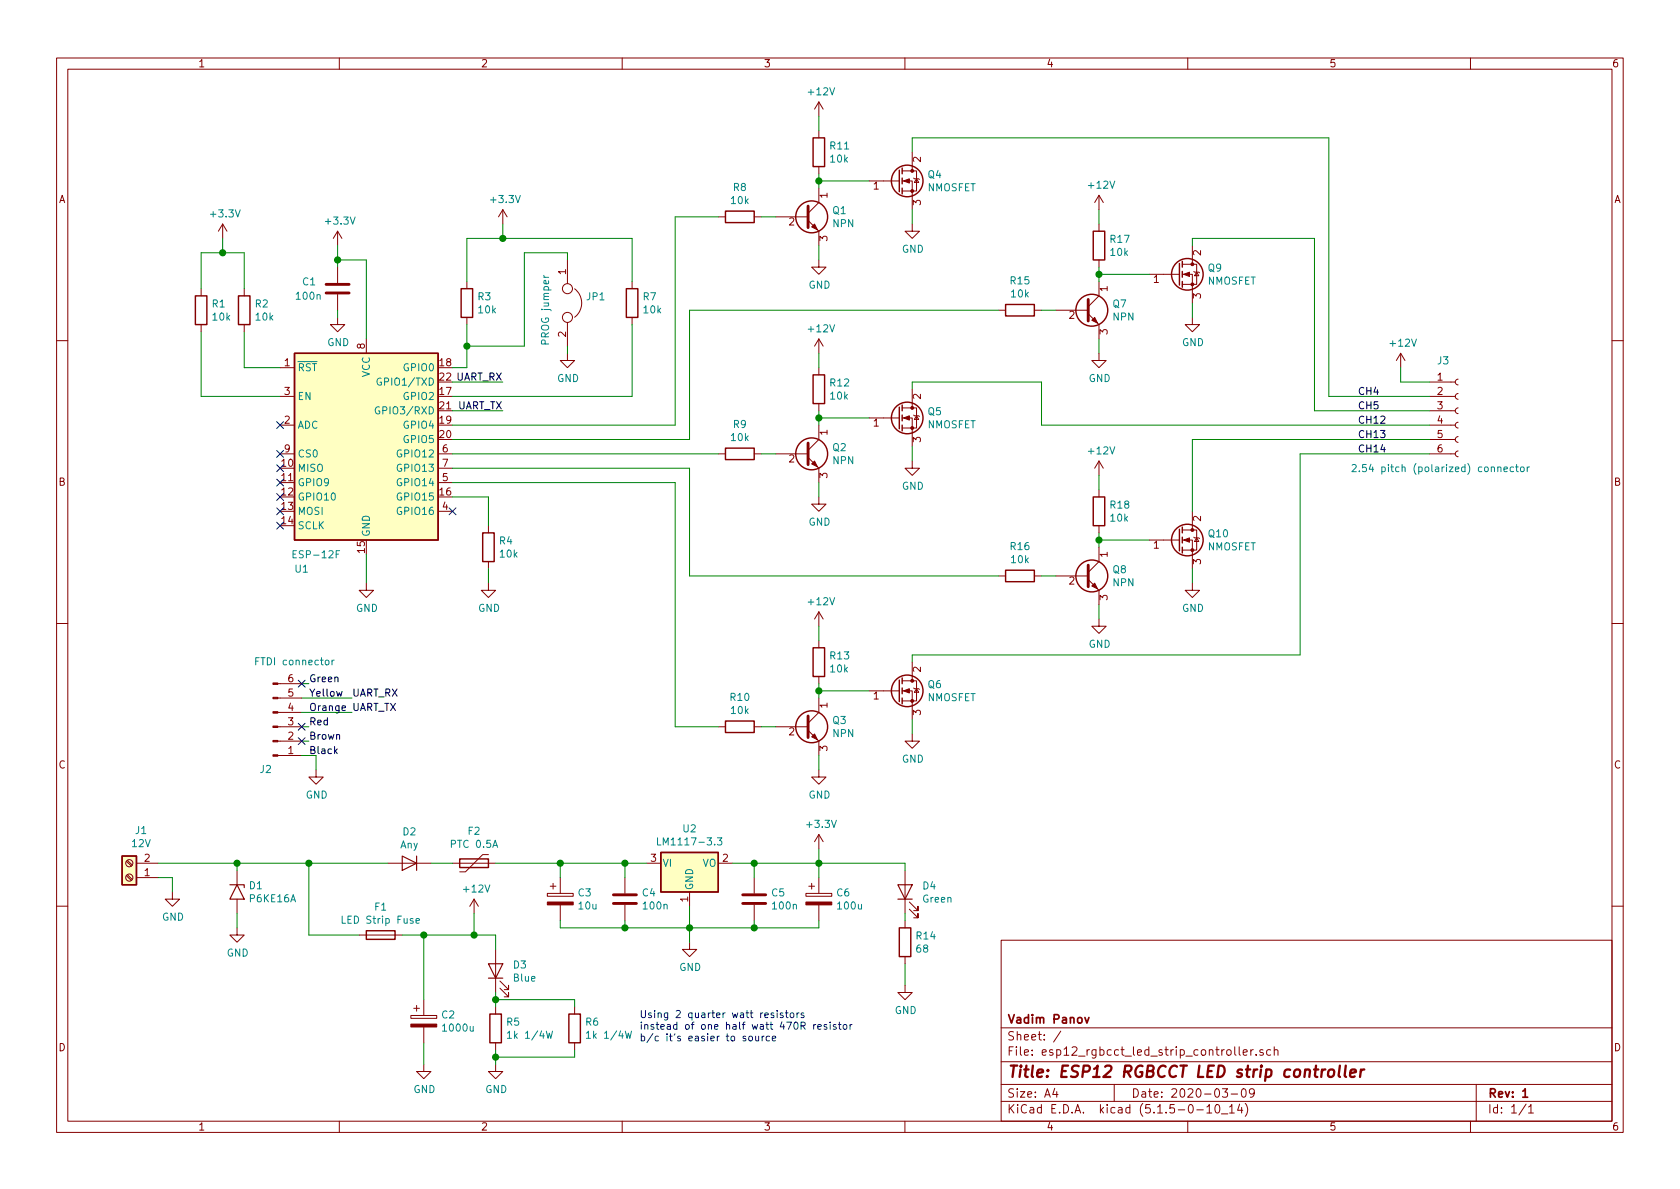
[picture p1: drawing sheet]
EESchema Schematic File Version 4
EELAYER 30 0
EELAYER END
$Descr A4 11693 8268
encoding utf-8
Sheet 1 1
Title "ESP12 RGBCCT LED strip controller"
Date "2020-03-09"
Rev "1"
Comp "Vadim Panov"
Comment1 ""
Comment2 ""
Comment3 ""
Comment4 ""
$EndDescr
$Comp
L RF_Module:ESP-12F U1
U 1 1
P 2550 3150
F 0 "U1" H 2100 2350 50  0000 C CNN
F 1 "ESP-12F" H 2200 2450 50  0000 C CNN
F 2 "RF_Module:ESP-12E" H 2550 3150 50  0001 C CNN
F 3 "http://wiki.ai-thinker.com/_media/esp8266/esp8266_series_modules_user_manual_v1.1.pdf" H 2200 3250 50  0001 C CNN
	1    2550 3150
	1    0    0    -1  
$EndComp
$Comp
L Regulator_Linear:LM1117-3.3 U2
U 1 1
P 4800 6000
F 0 "U2" H 4800 6242 50  0000 C CNN
F 1 "LM1117-3.3" H 4800 6151 50  0000 C CNN
F 2 "" H 4800 6000 50  0001 C CNN
F 3 "http://www.ti.com/lit/ds/symlink/lm1117.pdf" H 4800 6000 50  0001 C CNN
	1    4800 6000
	1    0    0    -1  
$EndComp
$Comp
L Device:Fuse F1
U 1 1
P 2650 6500
F 0 "F1" V 2453 6500 50  0000 C CNN
F 1 "LED Strip Fuse" V 2544 6500 50  0000 C CNN
F 2 "" V 2580 6500 50  0001 C CNN
F 3 "~" H 2650 6500 50  0001 C CNN
	1    2650 6500
	0    1    1    0   
$EndComp
$Comp
L Device:Polyfuse F2
U 1 1
P 3300 6000
F 0 "F2" V 3075 6000 50  0000 C CNN
F 1 "PTC 0.5A" V 3166 6000 50  0000 C CNN
F 2 "" H 3350 5800 50  0001 L CNN
F 3 "~" H 3300 6000 50  0001 C CNN
	1    3300 6000
	0    1    1    0   
$EndComp
$Comp
L Diode:1.5KExxA D1
U 1 1
P 1650 6200
F 0 "D1" V 1604 6279 50  0000 L CNN
F 1 "P6KE16A" V 1695 6279 50  0000 L CNN
F 2 "Diode_THT:D_DO-201AE_P15.24mm_Horizontal" H 1650 6000 50  0001 C CNN
F 3 "https://www.vishay.com/docs/88301/15ke.pdf" H 1600 6200 50  0001 C CNN
	1    1650 6200
	0    1    1    0   
$EndComp
$Comp
L Device:Q_NMOS_GDS Q4
U 1 1
P 6250 1250
F 0 "Q4" H 6454 1296 50  0000 L CNN
F 1 "NMOSFET" H 6454 1205 50  0000 L CNN
F 2 "" H 6450 1350 50  0001 C CNN
F 3 "~" H 6250 1250 50  0001 C CNN
	1    6250 1250
	1    0    0    -1  
$EndComp
$Comp
L Device:R R3
U 1 1
P 3250 2100
F 0 "R3" H 3320 2146 50  0000 L CNN
F 1 "10k" H 3320 2055 50  0000 L CNN
F 2 "" V 3180 2100 50  0001 C CNN
F 3 "~" H 3250 2100 50  0001 C CNN
	1    3250 2100
	1    0    0    -1  
$EndComp
$Comp
L Connector:Conn_01x06_Female J3
U 1 1
P 10150 2850
F 0 "J3" H 10000 3200 50  0000 L CNN
F 1 "2.54 pitch (polarized) connector" H 9400 2450 50  0000 L CNN
F 2 "" H 10150 2850 50  0001 C CNN
F 3 "~" H 10150 2850 50  0001 C CNN
	1    10150 2850
	1    0    0    -1  
$EndComp
$Comp
L Connector:Conn_01x06_Male J2
U 1 1
P 1900 5050
F 0 "J2" H 1850 5350 50  0000 C CNN
F 1 "FTDI connector" H 2050 4600 50  0000 C CNN
F 2 "" H 1900 5050 50  0001 C CNN
F 3 "~" H 1900 5050 50  0001 C CNN
	1    1900 5050
	1    0    0    1   
$EndComp
$Comp
L power:+3.3V #PWR012
U 1 1
P 3500 1550
F 0 "#PWR012" H 3500 1400 50  0001 C CNN
F 1 "+3.3V" H 3515 1723 50  0000 C CNN
F 2 "" H 3500 1550 50  0001 C CNN
F 3 "" H 3500 1550 50  0001 C CNN
	1    3500 1550
	1    0    0    -1  
$EndComp
Wire Wire Line
	3250 1950 3250 1650
$Comp
L power:GND #PWR013
U 1 1
P 3950 2450
F 0 "#PWR013" H 3950 2200 50  0001 C CNN
F 1 "GND" H 3955 2277 50  0000 C CNN
F 2 "" H 3950 2450 50  0001 C CNN
F 3 "" H 3950 2450 50  0001 C CNN
	1    3950 2450
	1    0    0    -1  
$EndComp
$Comp
L Device:R R7
U 1 1
P 4400 2100
F 0 "R7" H 4470 2146 50  0000 L CNN
F 1 "10k" H 4470 2055 50  0000 L CNN
F 2 "" V 4330 2100 50  0001 C CNN
F 3 "~" H 4400 2100 50  0001 C CNN
	1    4400 2100
	1    0    0    -1  
$EndComp
Wire Wire Line
	3150 2550 3250 2550
Wire Wire Line
	3150 2750 4400 2750
Wire Wire Line
	4400 2750 4400 2250
Wire Wire Line
	3500 1650 3250 1650
$Comp
L Device:R R2
U 1 1
P 1700 2150
F 0 "R2" H 1770 2196 50  0000 L CNN
F 1 "10k" H 1770 2105 50  0000 L CNN
F 2 "" V 1630 2150 50  0001 C CNN
F 3 "~" H 1700 2150 50  0001 C CNN
	1    1700 2150
	1    0    0    -1  
$EndComp
$Comp
L Device:R R1
U 1 1
P 1400 2150
F 0 "R1" H 1470 2196 50  0000 L CNN
F 1 "10k" H 1470 2105 50  0000 L CNN
F 2 "" V 1330 2150 50  0001 C CNN
F 3 "~" H 1400 2150 50  0001 C CNN
	1    1400 2150
	1    0    0    -1  
$EndComp
Wire Wire Line
	1950 2750 1400 2750
Wire Wire Line
	1400 2750 1400 2300
Wire Wire Line
	1950 2550 1700 2550
Wire Wire Line
	1700 2550 1700 2300
$Comp
L power:+3.3V #PWR02
U 1 1
P 1550 1650
F 0 "#PWR02" H 1550 1500 50  0001 C CNN
F 1 "+3.3V" H 1565 1823 50  0000 C CNN
F 2 "" H 1550 1650 50  0001 C CNN
F 3 "" H 1550 1650 50  0001 C CNN
	1    1550 1650
	1    0    0    -1  
$EndComp
Wire Wire Line
	1400 2000 1400 1750
Wire Wire Line
	1400 1750 1550 1750
Wire Wire Line
	1550 1750 1550 1650
Wire Wire Line
	1700 2000 1700 1750
Wire Wire Line
	1700 1750 1550 1750
Connection ~ 1550 1750
$Comp
L power:GND #PWR07
U 1 1
P 2550 4050
F 0 "#PWR07" H 2550 3800 50  0001 C CNN
F 1 "GND" H 2555 3877 50  0000 C CNN
F 2 "" H 2550 4050 50  0001 C CNN
F 3 "" H 2550 4050 50  0001 C CNN
	1    2550 4050
	1    0    0    -1  
$EndComp
$Comp
L power:+3.3V #PWR021
U 1 1
P 5700 5900
F 0 "#PWR021" H 5700 5750 50  0001 C CNN
F 1 "+3.3V" H 5715 6073 50  0000 C CNN
F 2 "" H 5700 5900 50  0001 C CNN
F 3 "" H 5700 5900 50  0001 C CNN
	1    5700 5900
	1    0    0    -1  
$EndComp
$Comp
L power:GND #PWR014
U 1 1
P 4800 6550
F 0 "#PWR014" H 4800 6300 50  0001 C CNN
F 1 "GND" H 4805 6377 50  0000 C CNN
F 2 "" H 4800 6550 50  0001 C CNN
F 3 "" H 4800 6550 50  0001 C CNN
	1    4800 6550
	1    0    0    -1  
$EndComp
$Comp
L Device:D D2
U 1 1
P 2850 6000
F 0 "D2" H 2850 5784 50  0000 C CNN
F 1 "Any" H 2850 5875 50  0000 C CNN
F 2 "" H 2850 6000 50  0001 C CNN
F 3 "~" H 2850 6000 50  0001 C CNN
	1    2850 6000
	-1   0    0    1   
$EndComp
$Comp
L Device:R R4
U 1 1
P 3400 3800
F 0 "R4" H 3470 3846 50  0000 L CNN
F 1 "10k" H 3470 3755 50  0000 L CNN
F 2 "" V 3330 3800 50  0001 C CNN
F 3 "~" H 3400 3800 50  0001 C CNN
	1    3400 3800
	1    0    0    -1  
$EndComp
Wire Wire Line
	3150 3450 3400 3450
Wire Wire Line
	3400 3450 3400 3650
Wire Wire Line
	3400 4050 3400 3950
$Comp
L Connector:Screw_Terminal_01x02 J1
U 1 1
P 900 6100
F 0 "J1" H 818 5775 50  0000 C CNN
F 1 "12V" H 818 5866 50  0000 C CNN
F 2 "" H 900 6100 50  0001 C CNN
F 3 "~" H 900 6100 50  0001 C CNN
	1    900  6100
	-1   0    0    1   
$EndComp
$Comp
L power:GND #PWR01
U 1 1
P 1200 6200
F 0 "#PWR01" H 1200 5950 50  0001 C CNN
F 1 "GND" H 1205 6027 50  0000 C CNN
F 2 "" H 1200 6200 50  0001 C CNN
F 3 "" H 1200 6200 50  0001 C CNN
	1    1200 6200
	1    0    0    -1  
$EndComp
Wire Wire Line
	1100 6100 1200 6100
Wire Wire Line
	1200 6100 1200 6200
Wire Wire Line
	1650 6000 1650 6050
$Comp
L power:GND #PWR03
U 1 1
P 1650 6450
F 0 "#PWR03" H 1650 6200 50  0001 C CNN
F 1 "GND" H 1655 6277 50  0000 C CNN
F 2 "" H 1650 6450 50  0001 C CNN
F 3 "" H 1650 6450 50  0001 C CNN
	1    1650 6450
	1    0    0    -1  
$EndComp
Wire Wire Line
	1650 6000 2150 6000
Connection ~ 1650 6000
Wire Wire Line
	1650 6350 1650 6450
Wire Wire Line
	2550 4050 2550 3850
$Comp
L power:GND #PWR010
U 1 1
P 3400 4050
F 0 "#PWR010" H 3400 3800 50  0001 C CNN
F 1 "GND" H 3405 3877 50  0000 C CNN
F 2 "" H 3400 4050 50  0001 C CNN
F 3 "" H 3400 4050 50  0001 C CNN
	1    3400 4050
	1    0    0    -1  
$EndComp
Wire Wire Line
	3500 1550 3500 1650
Wire Wire Line
	3500 1650 4400 1650
Wire Wire Line
	4400 1650 4400 1950
Connection ~ 3500 1650
$Comp
L Device:C C1
U 1 1
P 2350 2000
F 0 "C1" H 2100 2050 50  0000 L CNN
F 1 "100n" H 2050 1950 50  0000 L CNN
F 2 "" H 2388 1850 50  0001 C CNN
F 3 "~" H 2350 2000 50  0001 C CNN
	1    2350 2000
	1    0    0    -1  
$EndComp
$Comp
L Device:CP C3
U 1 1
P 3900 6250
F 0 "C3" H 4018 6296 50  0000 L CNN
F 1 "10u" H 4018 6205 50  0000 L CNN
F 2 "" H 3938 6100 50  0001 C CNN
F 3 "~" H 3900 6250 50  0001 C CNN
	1    3900 6250
	1    0    0    -1  
$EndComp
$Comp
L power:+3.3V #PWR05
U 1 1
P 2350 1700
F 0 "#PWR05" H 2350 1550 50  0001 C CNN
F 1 "+3.3V" H 2365 1873 50  0000 C CNN
F 2 "" H 2350 1700 50  0001 C CNN
F 3 "" H 2350 1700 50  0001 C CNN
	1    2350 1700
	1    0    0    -1  
$EndComp
$Comp
L power:GND #PWR06
U 1 1
P 2350 2200
F 0 "#PWR06" H 2350 1950 50  0001 C CNN
F 1 "GND" H 2355 2027 50  0000 C CNN
F 2 "" H 2350 2200 50  0001 C CNN
F 3 "" H 2350 2200 50  0001 C CNN
	1    2350 2200
	1    0    0    -1  
$EndComp
Wire Wire Line
	2350 1800 2550 1800
Wire Wire Line
	2550 1800 2550 2350
Wire Wire Line
	2350 1700 2350 1800
Wire Wire Line
	2350 1800 2350 1850
Connection ~ 2350 1800
Wire Wire Line
	2350 2150 2350 2200
$Comp
L Device:CP C6
U 1 1
P 5700 6250
F 0 "C6" H 5818 6296 50  0000 L CNN
F 1 "100u" H 5818 6205 50  0000 L CNN
F 2 "" H 5738 6100 50  0001 C CNN
F 3 "~" H 5700 6250 50  0001 C CNN
	1    5700 6250
	1    0    0    -1  
$EndComp
Wire Wire Line
	3450 6000 3900 6000
Wire Wire Line
	3900 6100 3900 6000
Connection ~ 3900 6000
Wire Wire Line
	3900 6000 4350 6000
Wire Wire Line
	3000 6000 3150 6000
Wire Wire Line
	5100 6000 5250 6000
Wire Wire Line
	5700 6000 5700 6100
Wire Wire Line
	5700 5900 5700 6000
Connection ~ 5700 6000
Wire Wire Line
	3900 6400 3900 6450
Wire Wire Line
	3900 6450 4350 6450
Wire Wire Line
	5700 6450 5700 6400
Wire Wire Line
	4800 6300 4800 6450
Connection ~ 4800 6450
Wire Wire Line
	4800 6450 5250 6450
Wire Wire Line
	4800 6550 4800 6450
Wire Wire Line
	2500 6500 2150 6500
Wire Wire Line
	2150 6500 2150 6000
Connection ~ 2150 6000
Wire Wire Line
	2150 6000 2700 6000
$Comp
L power:+12V #PWR09
U 1 1
P 3300 6350
F 0 "#PWR09" H 3300 6200 50  0001 C CNN
F 1 "+12V" H 3315 6523 50  0000 C CNN
F 2 "" H 3300 6350 50  0001 C CNN
F 3 "" H 3300 6350 50  0001 C CNN
	1    3300 6350
	1    0    0    -1  
$EndComp
$Comp
L Device:R R11
U 1 1
P 5700 1050
F 0 "R11" H 5770 1096 50  0000 L CNN
F 1 "10k" H 5770 1005 50  0000 L CNN
F 2 "" V 5630 1050 50  0001 C CNN
F 3 "~" H 5700 1050 50  0001 C CNN
	1    5700 1050
	1    0    0    -1  
$EndComp
$Comp
L Device:R R8
U 1 1
P 5150 1500
F 0 "R8" V 4943 1500 50  0000 C CNN
F 1 "10k" V 5034 1500 50  0000 C CNN
F 2 "" V 5080 1500 50  0001 C CNN
F 3 "~" H 5150 1500 50  0001 C CNN
	1    5150 1500
	0    1    1    0   
$EndComp
Wire Wire Line
	5300 1500 5400 1500
$Comp
L power:GND #PWR016
U 1 1
P 5700 1800
F 0 "#PWR016" H 5700 1550 50  0001 C CNN
F 1 "GND" H 5705 1627 50  0000 C CNN
F 2 "" H 5700 1800 50  0001 C CNN
F 3 "" H 5700 1800 50  0001 C CNN
	1    5700 1800
	1    0    0    -1  
$EndComp
$Comp
L power:+12V #PWR015
U 1 1
P 5700 800
F 0 "#PWR015" H 5700 650 50  0001 C CNN
F 1 "+12V" H 5715 973 50  0000 C CNN
F 2 "" H 5700 800 50  0001 C CNN
F 3 "" H 5700 800 50  0001 C CNN
	1    5700 800 
	1    0    0    -1  
$EndComp
Wire Wire Line
	5700 800  5700 900 
Wire Wire Line
	5700 1200 5700 1250
Wire Wire Line
	6050 1250 5700 1250
Connection ~ 5700 1250
Wire Wire Line
	5700 1250 5700 1300
$Comp
L power:GND #PWR023
U 1 1
P 6350 1550
F 0 "#PWR023" H 6350 1300 50  0001 C CNN
F 1 "GND" H 6355 1377 50  0000 C CNN
F 2 "" H 6350 1550 50  0001 C CNN
F 3 "" H 6350 1550 50  0001 C CNN
	1    6350 1550
	1    0    0    -1  
$EndComp
Wire Wire Line
	6350 1450 6350 1550
Wire Wire Line
	5700 1700 5700 1800
$Comp
L power:GND #PWR04
U 1 1
P 2200 5350
F 0 "#PWR04" H 2200 5100 50  0001 C CNN
F 1 "GND" H 2205 5177 50  0000 C CNN
F 2 "" H 2200 5350 50  0001 C CNN
F 3 "" H 2200 5350 50  0001 C CNN
	1    2200 5350
	1    0    0    -1  
$EndComp
Wire Wire Line
	2100 5250 2200 5250
Wire Wire Line
	2200 5250 2200 5350
Text Label 2150 5250 0    50   ~ 0
Black
Text Label 2150 5150 0    50   ~ 0
Brown
Text Label 2150 5050 0    50   ~ 0
Red
Text Label 2150 4950 0    50   ~ 0
Orange
Text Label 2150 4850 0    50   ~ 0
Yellow
Text Label 2150 4750 0    50   ~ 0
Green
Wire Wire Line
	2100 4950 2450 4950
Text Label 2450 4950 0    50   ~ 0
UART_TX
Wire Wire Line
	2100 4850 2450 4850
Text Label 2450 4850 0    50   ~ 0
UART_RX
Wire Wire Line
	2150 5050 2100 5050
Wire Wire Line
	2150 4750 2100 4750
Wire Wire Line
	3150 2850 3500 2850
Text Label 3500 2650 2    50   ~ 0
UART_RX
Text Label 3500 2850 2    50   ~ 0
UART_TX
Wire Wire Line
	3500 2650 3150 2650
$Comp
L Device:Q_NMOS_GDS Q5
U 1 1
P 6250 2900
F 0 "Q5" H 6454 2946 50  0000 L CNN
F 1 "NMOSFET" H 6454 2855 50  0000 L CNN
F 2 "" H 6450 3000 50  0001 C CNN
F 3 "~" H 6250 2900 50  0001 C CNN
	1    6250 2900
	1    0    0    -1  
$EndComp
$Comp
L Device:R R12
U 1 1
P 5700 2700
F 0 "R12" H 5770 2746 50  0000 L CNN
F 1 "10k" H 5770 2655 50  0000 L CNN
F 2 "" V 5630 2700 50  0001 C CNN
F 3 "~" H 5700 2700 50  0001 C CNN
	1    5700 2700
	1    0    0    -1  
$EndComp
$Comp
L Device:R R9
U 1 1
P 5150 3150
F 0 "R9" V 4943 3150 50  0000 C CNN
F 1 "10k" V 5034 3150 50  0000 C CNN
F 2 "" V 5080 3150 50  0001 C CNN
F 3 "~" H 5150 3150 50  0001 C CNN
	1    5150 3150
	0    1    1    0   
$EndComp
Wire Wire Line
	5300 3150 5400 3150
$Comp
L power:GND #PWR018
U 1 1
P 5700 3450
F 0 "#PWR018" H 5700 3200 50  0001 C CNN
F 1 "GND" H 5705 3277 50  0000 C CNN
F 2 "" H 5700 3450 50  0001 C CNN
F 3 "" H 5700 3450 50  0001 C CNN
	1    5700 3450
	1    0    0    -1  
$EndComp
$Comp
L power:+12V #PWR017
U 1 1
P 5700 2450
F 0 "#PWR017" H 5700 2300 50  0001 C CNN
F 1 "+12V" H 5715 2623 50  0000 C CNN
F 2 "" H 5700 2450 50  0001 C CNN
F 3 "" H 5700 2450 50  0001 C CNN
	1    5700 2450
	1    0    0    -1  
$EndComp
Wire Wire Line
	5700 2450 5700 2550
Wire Wire Line
	5700 2850 5700 2900
Wire Wire Line
	6050 2900 5700 2900
Connection ~ 5700 2900
Wire Wire Line
	5700 2900 5700 2950
$Comp
L power:GND #PWR024
U 1 1
P 6350 3200
F 0 "#PWR024" H 6350 2950 50  0001 C CNN
F 1 "GND" H 6355 3027 50  0000 C CNN
F 2 "" H 6350 3200 50  0001 C CNN
F 3 "" H 6350 3200 50  0001 C CNN
	1    6350 3200
	1    0    0    -1  
$EndComp
Wire Wire Line
	6350 3100 6350 3200
Wire Wire Line
	5700 3350 5700 3450
$Comp
L Device:Q_NMOS_GDS Q6
U 1 1
P 6250 4800
F 0 "Q6" H 6454 4846 50  0000 L CNN
F 1 "NMOSFET" H 6454 4755 50  0000 L CNN
F 2 "" H 6450 4900 50  0001 C CNN
F 3 "~" H 6250 4800 50  0001 C CNN
	1    6250 4800
	1    0    0    -1  
$EndComp
$Comp
L Device:R R13
U 1 1
P 5700 4600
F 0 "R13" H 5770 4646 50  0000 L CNN
F 1 "10k" H 5770 4555 50  0000 L CNN
F 2 "" V 5630 4600 50  0001 C CNN
F 3 "~" H 5700 4600 50  0001 C CNN
	1    5700 4600
	1    0    0    -1  
$EndComp
$Comp
L Device:R R10
U 1 1
P 5150 5050
F 0 "R10" V 4943 5050 50  0000 C CNN
F 1 "10k" V 5034 5050 50  0000 C CNN
F 2 "" V 5080 5050 50  0001 C CNN
F 3 "~" H 5150 5050 50  0001 C CNN
	1    5150 5050
	0    1    1    0   
$EndComp
Wire Wire Line
	5300 5050 5400 5050
$Comp
L power:GND #PWR020
U 1 1
P 5700 5350
F 0 "#PWR020" H 5700 5100 50  0001 C CNN
F 1 "GND" H 5705 5177 50  0000 C CNN
F 2 "" H 5700 5350 50  0001 C CNN
F 3 "" H 5700 5350 50  0001 C CNN
	1    5700 5350
	1    0    0    -1  
$EndComp
$Comp
L power:+12V #PWR019
U 1 1
P 5700 4350
F 0 "#PWR019" H 5700 4200 50  0001 C CNN
F 1 "+12V" H 5715 4523 50  0000 C CNN
F 2 "" H 5700 4350 50  0001 C CNN
F 3 "" H 5700 4350 50  0001 C CNN
	1    5700 4350
	1    0    0    -1  
$EndComp
Wire Wire Line
	5700 4350 5700 4450
Wire Wire Line
	5700 4750 5700 4800
Wire Wire Line
	6050 4800 5700 4800
Connection ~ 5700 4800
Wire Wire Line
	5700 4800 5700 4850
$Comp
L power:GND #PWR025
U 1 1
P 6350 5100
F 0 "#PWR025" H 6350 4850 50  0001 C CNN
F 1 "GND" H 6355 4927 50  0000 C CNN
F 2 "" H 6350 5100 50  0001 C CNN
F 3 "" H 6350 5100 50  0001 C CNN
	1    6350 5100
	1    0    0    -1  
$EndComp
Wire Wire Line
	6350 5000 6350 5100
Wire Wire Line
	5700 5250 5700 5350
$Comp
L Device:Q_NMOS_GDS Q9
U 1 1
P 8200 1900
F 0 "Q9" H 8404 1946 50  0000 L CNN
F 1 "NMOSFET" H 8404 1855 50  0000 L CNN
F 2 "" H 8400 2000 50  0001 C CNN
F 3 "~" H 8200 1900 50  0001 C CNN
	1    8200 1900
	1    0    0    -1  
$EndComp
$Comp
L Device:R R17
U 1 1
P 7650 1700
F 0 "R17" H 7720 1746 50  0000 L CNN
F 1 "10k" H 7720 1655 50  0000 L CNN
F 2 "" V 7580 1700 50  0001 C CNN
F 3 "~" H 7650 1700 50  0001 C CNN
	1    7650 1700
	1    0    0    -1  
$EndComp
$Comp
L Device:R R15
U 1 1
P 7100 2150
F 0 "R15" V 6893 2150 50  0000 C CNN
F 1 "10k" V 6984 2150 50  0000 C CNN
F 2 "" V 7030 2150 50  0001 C CNN
F 3 "~" H 7100 2150 50  0001 C CNN
	1    7100 2150
	0    1    1    0   
$EndComp
Wire Wire Line
	7250 2150 7350 2150
$Comp
L power:GND #PWR027
U 1 1
P 7650 2450
F 0 "#PWR027" H 7650 2200 50  0001 C CNN
F 1 "GND" H 7655 2277 50  0000 C CNN
F 2 "" H 7650 2450 50  0001 C CNN
F 3 "" H 7650 2450 50  0001 C CNN
	1    7650 2450
	1    0    0    -1  
$EndComp
$Comp
L power:+12V #PWR026
U 1 1
P 7650 1450
F 0 "#PWR026" H 7650 1300 50  0001 C CNN
F 1 "+12V" H 7665 1623 50  0000 C CNN
F 2 "" H 7650 1450 50  0001 C CNN
F 3 "" H 7650 1450 50  0001 C CNN
	1    7650 1450
	1    0    0    -1  
$EndComp
Wire Wire Line
	7650 1450 7650 1550
Wire Wire Line
	7650 1850 7650 1900
Wire Wire Line
	8000 1900 7650 1900
Connection ~ 7650 1900
Wire Wire Line
	7650 1900 7650 1950
$Comp
L power:GND #PWR030
U 1 1
P 8300 2200
F 0 "#PWR030" H 8300 1950 50  0001 C CNN
F 1 "GND" H 8305 2027 50  0000 C CNN
F 2 "" H 8300 2200 50  0001 C CNN
F 3 "" H 8300 2200 50  0001 C CNN
	1    8300 2200
	1    0    0    -1  
$EndComp
Wire Wire Line
	8300 2100 8300 2200
Wire Wire Line
	7650 2350 7650 2450
$Comp
L Device:Q_NMOS_GDS Q10
U 1 1
P 8200 3750
F 0 "Q10" H 8404 3796 50  0000 L CNN
F 1 "NMOSFET" H 8404 3705 50  0000 L CNN
F 2 "" H 8400 3850 50  0001 C CNN
F 3 "~" H 8200 3750 50  0001 C CNN
	1    8200 3750
	1    0    0    -1  
$EndComp
$Comp
L Device:R R18
U 1 1
P 7650 3550
F 0 "R18" H 7720 3596 50  0000 L CNN
F 1 "10k" H 7720 3505 50  0000 L CNN
F 2 "" V 7580 3550 50  0001 C CNN
F 3 "~" H 7650 3550 50  0001 C CNN
	1    7650 3550
	1    0    0    -1  
$EndComp
$Comp
L Device:R R16
U 1 1
P 7100 4000
F 0 "R16" V 6893 4000 50  0000 C CNN
F 1 "10k" V 6984 4000 50  0000 C CNN
F 2 "" V 7030 4000 50  0001 C CNN
F 3 "~" H 7100 4000 50  0001 C CNN
	1    7100 4000
	0    1    1    0   
$EndComp
Wire Wire Line
	7250 4000 7350 4000
$Comp
L power:GND #PWR029
U 1 1
P 7650 4300
F 0 "#PWR029" H 7650 4050 50  0001 C CNN
F 1 "GND" H 7655 4127 50  0000 C CNN
F 2 "" H 7650 4300 50  0001 C CNN
F 3 "" H 7650 4300 50  0001 C CNN
	1    7650 4300
	1    0    0    -1  
$EndComp
$Comp
L power:+12V #PWR028
U 1 1
P 7650 3300
F 0 "#PWR028" H 7650 3150 50  0001 C CNN
F 1 "+12V" H 7665 3473 50  0000 C CNN
F 2 "" H 7650 3300 50  0001 C CNN
F 3 "" H 7650 3300 50  0001 C CNN
	1    7650 3300
	1    0    0    -1  
$EndComp
Wire Wire Line
	7650 3300 7650 3400
Wire Wire Line
	7650 3700 7650 3750
Wire Wire Line
	8000 3750 7650 3750
Connection ~ 7650 3750
Wire Wire Line
	7650 3750 7650 3800
$Comp
L power:GND #PWR031
U 1 1
P 8300 4050
F 0 "#PWR031" H 8300 3800 50  0001 C CNN
F 1 "GND" H 8305 3877 50  0000 C CNN
F 2 "" H 8300 4050 50  0001 C CNN
F 3 "" H 8300 4050 50  0001 C CNN
	1    8300 4050
	1    0    0    -1  
$EndComp
Wire Wire Line
	8300 3950 8300 4050
Wire Wire Line
	7650 4200 7650 4300
Wire Wire Line
	3150 2950 4700 2950
Wire Wire Line
	4700 2950 4700 1500
Wire Wire Line
	4700 1500 5000 1500
Wire Wire Line
	3150 3050 4800 3050
Wire Wire Line
	4800 3050 4800 2150
Wire Wire Line
	4800 2150 6950 2150
Wire Wire Line
	5000 3150 3150 3150
Wire Wire Line
	3150 3250 4800 3250
Wire Wire Line
	4800 4000 6950 4000
Wire Wire Line
	3150 3350 4700 3350
Wire Wire Line
	4700 3350 4700 5050
Wire Wire Line
	4700 5050 5000 5050
Wire Wire Line
	4800 3250 4800 4000
$Comp
L power:+12V #PWR032
U 1 1
P 9750 2550
F 0 "#PWR032" H 9750 2400 50  0001 C CNN
F 1 "+12V" H 9765 2723 50  0000 C CNN
F 2 "" H 9750 2550 50  0001 C CNN
F 3 "" H 9750 2550 50  0001 C CNN
	1    9750 2550
	1    0    0    -1  
$EndComp
Wire Wire Line
	6350 1050 6350 950 
Wire Wire Line
	6350 950  9250 950 
Wire Wire Line
	9250 950  9250 2750
Wire Wire Line
	8300 1700 8300 1650
Wire Wire Line
	8300 1650 9150 1650
Wire Wire Line
	9150 1650 9150 2850
Wire Wire Line
	6350 2700 6350 2650
Wire Wire Line
	6350 2650 7250 2650
Wire Wire Line
	7250 2650 7250 2950
Wire Wire Line
	8300 3550 8300 3050
Wire Wire Line
	6350 4600 6350 4550
Wire Wire Line
	6350 4550 9050 4550
Wire Wire Line
	9050 4550 9050 3150
$Comp
L Device:LED D4
U 1 1
P 6300 6200
F 0 "D4" V 6339 6083 50  0000 R CNN
F 1 "Green" V 6248 6083 50  0000 R CNN
F 2 "" H 6300 6200 50  0001 C CNN
F 3 "~" H 6300 6200 50  0001 C CNN
	1    6300 6200
	0    -1   -1   0   
$EndComp
$Comp
L Device:R R14
U 1 1
P 6300 6550
F 0 "R14" H 6370 6596 50  0000 L CNN
F 1 "68" H 6370 6505 50  0000 L CNN
F 2 "" V 6230 6550 50  0001 C CNN
F 3 "~" H 6300 6550 50  0001 C CNN
	1    6300 6550
	1    0    0    -1  
$EndComp
Wire Wire Line
	6300 6000 6300 6050
Wire Wire Line
	5700 6000 6300 6000
Wire Wire Line
	6300 6350 6300 6400
$Comp
L Device:LED D3
U 1 1
P 3450 6750
F 0 "D3" V 3489 6633 50  0000 R CNN
F 1 "Blue" V 3398 6633 50  0000 R CNN
F 2 "" H 3450 6750 50  0001 C CNN
F 3 "~" H 3450 6750 50  0001 C CNN
	1    3450 6750
	0    -1   -1   0   
$EndComp
$Comp
L Device:R R5
U 1 1
P 3450 7150
F 0 "R5" H 3520 7196 50  0000 L CNN
F 1 "1k 1/4W" H 3520 7105 50  0000 L CNN
F 2 "" V 3380 7150 50  0001 C CNN
F 3 "~" H 3450 7150 50  0001 C CNN
	1    3450 7150
	1    0    0    -1  
$EndComp
Wire Wire Line
	3450 6900 3450 6950
Wire Wire Line
	1100 6000 1650 6000
$Comp
L Device:C C4
U 1 1
P 4350 6250
F 0 "C4" H 4465 6296 50  0000 L CNN
F 1 "100n" H 4465 6205 50  0000 L CNN
F 2 "" H 4388 6100 50  0001 C CNN
F 3 "~" H 4350 6250 50  0001 C CNN
	1    4350 6250
	1    0    0    -1  
$EndComp
Wire Wire Line
	4350 6100 4350 6000
Connection ~ 4350 6000
Wire Wire Line
	4350 6000 4500 6000
Wire Wire Line
	4350 6400 4350 6450
Connection ~ 4350 6450
Wire Wire Line
	4350 6450 4800 6450
$Comp
L Device:C C5
U 1 1
P 5250 6250
F 0 "C5" H 5365 6296 50  0000 L CNN
F 1 "100n" H 5365 6205 50  0000 L CNN
F 2 "" H 5288 6100 50  0001 C CNN
F 3 "~" H 5250 6250 50  0001 C CNN
	1    5250 6250
	1    0    0    -1  
$EndComp
Wire Wire Line
	5250 6000 5250 6100
Connection ~ 5250 6000
Wire Wire Line
	5250 6000 5700 6000
Wire Wire Line
	5250 6400 5250 6450
Connection ~ 5250 6450
Wire Wire Line
	5250 6450 5700 6450
$Comp
L Device:Jumper JP1
U 1 1
P 3950 2100
F 0 "JP1" V 3904 2226 50  0000 L CNN
F 1 "PROG jumper" H 3750 1950 50  0000 L CNN
F 2 "Connector_PinHeader_2.54mm:PinHeader_1x02_P2.54mm_Horizontal" H 3950 2100 50  0001 C CNN
F 3 "~" H 3950 2100 50  0001 C CNN
	1    3950 2100
	0    1    1    0   
$EndComp
Wire Wire Line
	3950 2400 3950 2450
Wire Wire Line
	3250 2250 3250 2400
Wire Wire Line
	3250 2400 3650 2400
Wire Wire Line
	3650 2400 3650 1750
Wire Wire Line
	3650 1750 3950 1750
Wire Wire Line
	3950 1750 3950 1800
Connection ~ 3250 2400
Wire Wire Line
	3250 2400 3250 2550
$Comp
L power:GND #PWR011
U 1 1
P 3450 7400
F 0 "#PWR011" H 3450 7150 50  0001 C CNN
F 1 "GND" H 3455 7227 50  0000 C CNN
F 2 "" H 3450 7400 50  0001 C CNN
F 3 "" H 3450 7400 50  0001 C CNN
	1    3450 7400
	1    0    0    -1  
$EndComp
Wire Wire Line
	3450 7300 3450 7350
$Comp
L power:GND #PWR022
U 1 1
P 6300 6850
F 0 "#PWR022" H 6300 6600 50  0001 C CNN
F 1 "GND" H 6305 6677 50  0000 C CNN
F 2 "" H 6300 6850 50  0001 C CNN
F 3 "" H 6300 6850 50  0001 C CNN
	1    6300 6850
	1    0    0    -1  
$EndComp
Wire Wire Line
	6300 6700 6300 6850
$Comp
L Device:CP C2
U 1 1
P 2950 7100
F 0 "C2" H 3068 7146 50  0000 L CNN
F 1 "1000u" H 3068 7055 50  0000 L CNN
F 2 "" H 2988 6950 50  0001 C CNN
F 3 "~" H 2950 7100 50  0001 C CNN
	1    2950 7100
	1    0    0    -1  
$EndComp
Wire Wire Line
	2950 6500 2800 6500
$Comp
L power:GND #PWR08
U 1 1
P 2950 7400
F 0 "#PWR08" H 2950 7150 50  0001 C CNN
F 1 "GND" H 2955 7227 50  0000 C CNN
F 2 "" H 2950 7400 50  0001 C CNN
F 3 "" H 2950 7400 50  0001 C CNN
	1    2950 7400
	1    0    0    -1  
$EndComp
Wire Wire Line
	2950 7250 2950 7400
Text Label 9450 2750 0    50   ~ 0
CH4
Text Label 9450 2850 0    50   ~ 0
CH5
Text Label 9450 2950 0    50   ~ 0
CH12
Text Label 9450 3050 0    50   ~ 0
CH13
Text Label 9450 3150 0    50   ~ 0
CH14
Wire Wire Line
	9250 2750 9950 2750
Wire Wire Line
	9150 2850 9950 2850
Wire Wire Line
	7250 2950 9950 2950
Wire Wire Line
	8300 3050 9950 3050
Wire Wire Line
	9050 3150 9950 3150
Wire Wire Line
	9750 2550 9750 2650
Wire Wire Line
	9750 2650 9950 2650
$Comp
L Device:R R6
U 1 1
P 4000 7150
F 0 "R6" H 4070 7196 50  0000 L CNN
F 1 "1k 1/4W" H 4070 7105 50  0000 L CNN
F 2 "" V 3930 7150 50  0001 C CNN
F 3 "~" H 4000 7150 50  0001 C CNN
	1    4000 7150
	1    0    0    -1  
$EndComp
Wire Wire Line
	2950 6500 2950 6950
Wire Wire Line
	2950 6500 3300 6500
Wire Wire Line
	3450 6500 3450 6600
Connection ~ 2950 6500
Wire Wire Line
	3450 6950 4000 6950
Wire Wire Line
	4000 6950 4000 7000
Connection ~ 3450 6950
Wire Wire Line
	3450 6950 3450 7000
Wire Wire Line
	4000 7300 4000 7350
Wire Wire Line
	4000 7350 3450 7350
Connection ~ 3450 7350
Wire Wire Line
	3450 7350 3450 7400
Text Notes 4450 7250 0    50   ~ 0
Using 2 quarter watt resistors\ninstead of one half watt 470R resistor\nb/c it’s easier to source
$Comp
L Device:Q_NPN_CBE Q1
U 1 1
P 5600 1500
F 0 "Q1" H 5791 1546 50  0000 L CNN
F 1 "NPN" H 5791 1455 50  0000 L CNN
F 2 "" H 5800 1600 50  0001 C CNN
F 3 "~" H 5600 1500 50  0001 C CNN
	1    5600 1500
	1    0    0    -1  
$EndComp
$Comp
L Device:Q_NPN_CBE Q2
U 1 1
P 5600 3150
F 0 "Q2" H 5791 3196 50  0000 L CNN
F 1 "NPN" H 5791 3105 50  0000 L CNN
F 2 "" H 5800 3250 50  0001 C CNN
F 3 "~" H 5600 3150 50  0001 C CNN
	1    5600 3150
	1    0    0    -1  
$EndComp
$Comp
L Device:Q_NPN_CBE Q3
U 1 1
P 5600 5050
F 0 "Q3" H 5791 5096 50  0000 L CNN
F 1 "NPN" H 5791 5005 50  0000 L CNN
F 2 "" H 5800 5150 50  0001 C CNN
F 3 "~" H 5600 5050 50  0001 C CNN
	1    5600 5050
	1    0    0    -1  
$EndComp
$Comp
L Device:Q_NPN_CBE Q7
U 1 1
P 7550 2150
F 0 "Q7" H 7741 2196 50  0000 L CNN
F 1 "NPN" H 7741 2105 50  0000 L CNN
F 2 "" H 7750 2250 50  0001 C CNN
F 3 "~" H 7550 2150 50  0001 C CNN
	1    7550 2150
	1    0    0    -1  
$EndComp
$Comp
L Device:Q_NPN_CBE Q8
U 1 1
P 7550 4000
F 0 "Q8" H 7741 4046 50  0000 L CNN
F 1 "NPN" H 7741 3955 50  0000 L CNN
F 2 "" H 7750 4100 50  0001 C CNN
F 3 "~" H 7550 4000 50  0001 C CNN
	1    7550 4000
	1    0    0    -1  
$EndComp
Wire Wire Line
	2100 5150 2150 5150
NoConn ~ 2100 5050
NoConn ~ 2100 5150
NoConn ~ 2100 4750
NoConn ~ 1950 2950
NoConn ~ 1950 3150
NoConn ~ 1950 3250
NoConn ~ 1950 3350
NoConn ~ 1950 3450
NoConn ~ 1950 3550
NoConn ~ 1950 3650
NoConn ~ 3150 3550
Wire Wire Line
	3300 6350 3300 6500
Connection ~ 3300 6500
Wire Wire Line
	3300 6500 3450 6500
$EndSCHEMATC
